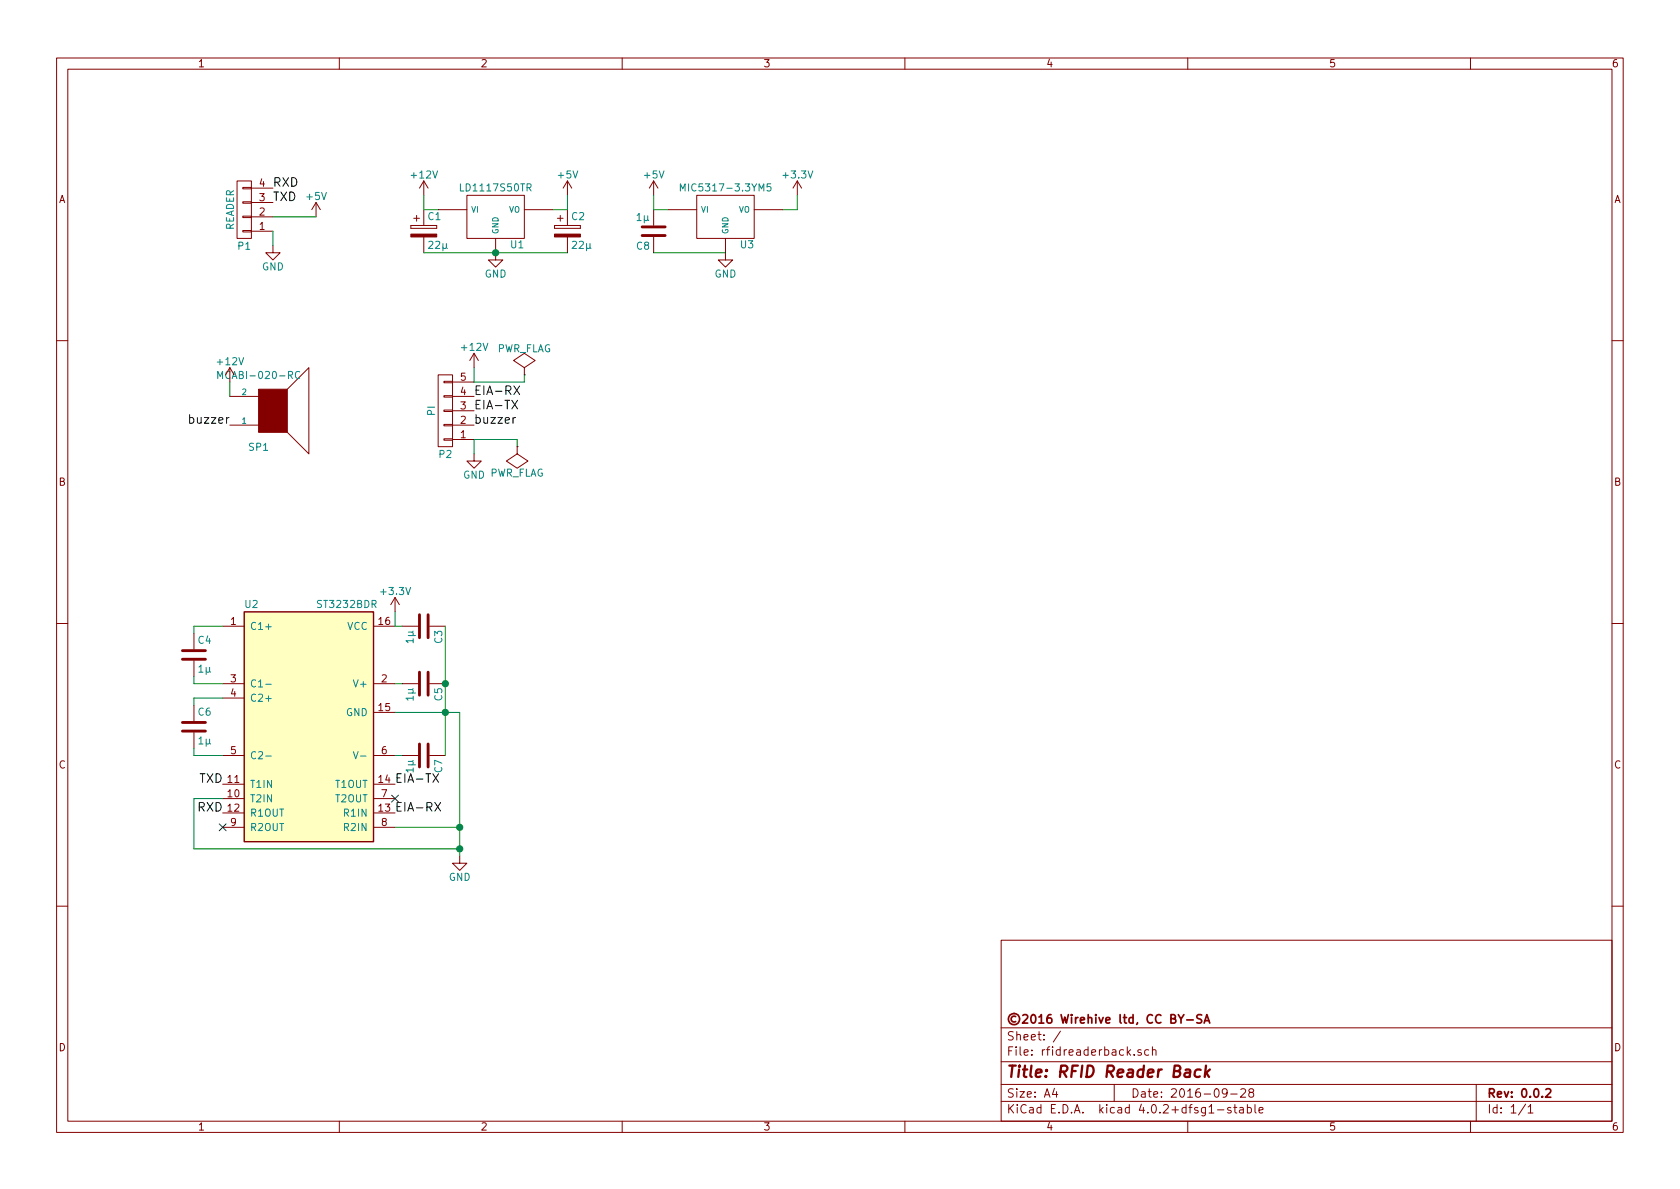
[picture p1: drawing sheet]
EESchema Schematic File Version 2
LIBS:power
LIBS:device
LIBS:transistors
LIBS:conn
LIBS:linear
LIBS:regul
LIBS:74xx
LIBS:cmos4000
LIBS:adc-dac
LIBS:memory
LIBS:xilinx
LIBS:microcontrollers
LIBS:dsp
LIBS:microchip
LIBS:analog_switches
LIBS:motorola
LIBS:texas
LIBS:intel
LIBS:audio
LIBS:interface
LIBS:digital-audio
LIBS:philips
LIBS:display
LIBS:cypress
LIBS:siliconi
LIBS:opto
LIBS:atmel
LIBS:contrib
LIBS:valves
LIBS:rfidreaderback-cache
EELAYER 25 0
EELAYER END
$Descr A4 11693 8268
encoding utf-8
Sheet 1 1
Title "RFID Reader Back"
Date "2016-09-28"
Rev "0.0.2"
Comp "©2016 Wirehive ltd, CC BY-SA "
Comment1 ""
Comment2 ""
Comment3 ""
Comment4 ""
$EndDescr
$Comp
L 7805 U1
U 1 1
P 3450 1500
F 0 "U1" H 3600 1304 50  0000 C CNN
F 1 "LD1117S50TR" H 3450 1700 50  0000 C CNN
F 2 "TO_SOT_Packages_SMD:SOT-223" H 3450 1500 50  0001 C CNN
F 3 "" H 3450 1500 50  0000 C CNN
	1    3450 1500
	1    0    0    -1  
$EndComp
$Comp
L +12V #PWR01
U 1 1
P 3300 2550
F 0 "#PWR01" H 3300 2400 50  0001 C CNN
F 1 "+12V" H 3300 2690 50  0000 C CNN
F 2 "" H 3300 2550 50  0000 C CNN
F 3 "" H 3300 2550 50  0000 C CNN
	1    3300 2550
	1    0    0    -1  
$EndComp
Text Label 1550 5450 2    60   ~ 0
TXD
Text Label 1550 5650 2    60   ~ 0
RXD
$Comp
L CONN_01X05 P2
U 1 1
P 3100 2850
F 0 "P2" H 3100 3150 50  0000 C CNN
F 1 "PI" V 3200 2850 50  0000 C CNN
F 2 "pidoor:3_5mm_terminal_1x05" H 3100 2850 50  0001 C CNN
F 3 "" H 3100 2850 50  0000 C CNN
	1    3100 2850
	-1   0    0    1   
$EndComp
$Comp
L MAX232 U2
U 1 1
P 2150 5050
F 0 "U2" H 1700 5900 50  0000 L CNN
F 1 "ST3232BDR" H 2200 5900 50  0000 L CNN
F 2 "Housings_SOIC:SOIC-16_3.9x9.9mm_Pitch1.27mm" H 2150 5050 50  0001 C CNN
F 3 "" H 2150 5050 50  0000 C CNN
	1    2150 5050
	1    0    0    -1  
$EndComp
$Comp
L C C4
U 1 1
P 1350 4550
F 0 "C4" H 1375 4650 50  0000 L CNN
F 1 "1µ" H 1375 4450 50  0000 L CNN
F 2 "Capacitors_SMD:C_0603" H 1388 4400 50  0001 C CNN
F 3 "" H 1350 4550 50  0000 C CNN
	1    1350 4550
	1    0    0    -1  
$EndComp
$Comp
L C C6
U 1 1
P 1350 5050
F 0 "C6" H 1375 5150 50  0000 L CNN
F 1 "1µ" H 1375 4950 50  0000 L CNN
F 2 "Capacitors_SMD:C_0603" H 1388 4900 50  0001 C CNN
F 3 "" H 1350 5050 50  0000 C CNN
	1    1350 5050
	1    0    0    -1  
$EndComp
$Comp
L C C3
U 1 1
P 2950 4350
F 0 "C3" H 2975 4450 50  0000 L CNN
F 1 "1µ" H 2975 4250 50  0000 L CNN
F 2 "Capacitors_SMD:C_0603" H 2988 4200 50  0001 C CNN
F 3 "" H 2950 4350 50  0000 C CNN
	1    2950 4350
	0    1    1    0   
$EndComp
$Comp
L C C5
U 1 1
P 2950 4750
F 0 "C5" H 2975 4850 50  0000 L CNN
F 1 "1µ" H 2975 4650 50  0000 L CNN
F 2 "Capacitors_SMD:C_0603" H 2988 4600 50  0001 C CNN
F 3 "" H 2950 4750 50  0000 C CNN
	1    2950 4750
	0    1    1    0   
$EndComp
$Comp
L C C7
U 1 1
P 2950 5250
F 0 "C7" H 2975 5350 50  0000 L CNN
F 1 "1µ" H 2975 5150 50  0000 L CNN
F 2 "Capacitors_SMD:C_0603" H 2988 5100 50  0001 C CNN
F 3 "" H 2950 5250 50  0000 C CNN
	1    2950 5250
	0    1    1    0   
$EndComp
NoConn ~ 1550 5750
NoConn ~ 2750 5550
Text Label 2750 5450 0    60   ~ 0
EIA-TX
Text Label 2750 5650 0    60   ~ 0
EIA-RX
Text Label 3300 2850 0    60   ~ 0
EIA-TX
Text Label 3300 2750 0    60   ~ 0
EIA-RX
$Comp
L GND #PWR02
U 1 1
P 3200 5950
F 0 "#PWR02" H 3200 5700 50  0001 C CNN
F 1 "GND" H 3200 5800 50  0000 C CNN
F 2 "" H 3200 5950 50  0000 C CNN
F 3 "" H 3200 5950 50  0000 C CNN
	1    3200 5950
	1    0    0    -1  
$EndComp
$Comp
L +12V #PWR03
U 1 1
P 2950 1350
F 0 "#PWR03" H 2950 1200 50  0001 C CNN
F 1 "+12V" H 2950 1490 50  0000 C CNN
F 2 "" H 2950 1350 50  0000 C CNN
F 3 "" H 2950 1350 50  0000 C CNN
	1    2950 1350
	1    0    0    -1  
$EndComp
$Comp
L SPEAKER SP1
U 1 1
P 1900 2850
F 0 "SP1" H 1800 3100 50  0000 C CNN
F 1 "MCABI-020-RC" H 1800 2600 50  0000 C CNN
F 2 "Buzzers_Beepers:MagneticBuzzer_ProSignal_ABT-410-RC" H 1900 2850 50  0001 C CNN
F 3 "" H 1900 2850 50  0000 C CNN
	1    1900 2850
	1    0    0    1   
$EndComp
$Comp
L +12V #PWR04
U 1 1
P 1600 2650
F 0 "#PWR04" H 1600 2500 50  0001 C CNN
F 1 "+12V" H 1600 2790 50  0000 C CNN
F 2 "" H 1600 2650 50  0000 C CNN
F 3 "" H 1600 2650 50  0000 C CNN
	1    1600 2650
	1    0    0    -1  
$EndComp
Text Label 1600 2950 2    60   ~ 0
buzzer
Text Label 3300 2950 0    60   ~ 0
buzzer
$Comp
L CONN_01X04 P1
U 1 1
P 1700 1450
F 0 "P1" H 1700 1700 50  0000 C CNN
F 1 "READER" V 1800 1450 50  0000 C CNN
F 2 "Socket_Strips:Socket_Strip_Straight_1x04" H 1700 1450 50  0001 C CNN
F 3 "" H 1700 1450 50  0000 C CNN
	1    1700 1450
	-1   0    0    1   
$EndComp
Text Label 1900 1400 0    60   ~ 0
TXD
$Comp
L +5V #PWR05
U 1 1
P 2200 1500
F 0 "#PWR05" H 2200 1350 50  0001 C CNN
F 1 "+5V" H 2200 1640 50  0000 C CNN
F 2 "" H 2200 1500 50  0000 C CNN
F 3 "" H 2200 1500 50  0000 C CNN
	1    2200 1500
	1    0    0    -1  
$EndComp
Text Label 1900 1300 0    60   ~ 0
RXD
$Comp
L +5V #PWR06
U 1 1
P 3950 1350
F 0 "#PWR06" H 3950 1200 50  0001 C CNN
F 1 "+5V" H 3950 1490 50  0000 C CNN
F 2 "" H 3950 1350 50  0000 C CNN
F 3 "" H 3950 1350 50  0000 C CNN
	1    3950 1350
	1    0    0    -1  
$EndComp
$Comp
L PWR_FLAG #FLG07
U 1 1
P 3650 2600
F 0 "#FLG07" H 3650 2695 50  0001 C CNN
F 1 "PWR_FLAG" H 3650 2780 50  0000 C CNN
F 2 "" H 3650 2600 50  0000 C CNN
F 3 "" H 3650 2600 50  0000 C CNN
	1    3650 2600
	1    0    0    -1  
$EndComp
$Comp
L GND #PWR08
U 1 1
P 3300 3150
F 0 "#PWR08" H 3300 2900 50  0001 C CNN
F 1 "GND" H 3300 3000 50  0000 C CNN
F 2 "" H 3300 3150 50  0000 C CNN
F 3 "" H 3300 3150 50  0000 C CNN
	1    3300 3150
	1    0    0    -1  
$EndComp
$Comp
L GND #PWR09
U 1 1
P 1900 1700
F 0 "#PWR09" H 1900 1450 50  0001 C CNN
F 1 "GND" H 1900 1550 50  0000 C CNN
F 2 "" H 1900 1700 50  0000 C CNN
F 3 "" H 1900 1700 50  0000 C CNN
	1    1900 1700
	1    0    0    -1  
$EndComp
$Comp
L GND #PWR010
U 1 1
P 3450 1750
F 0 "#PWR010" H 3450 1500 50  0001 C CNN
F 1 "GND" H 3450 1600 50  0000 C CNN
F 2 "" H 3450 1750 50  0000 C CNN
F 3 "" H 3450 1750 50  0000 C CNN
	1    3450 1750
	1    0    0    -1  
$EndComp
$Comp
L PWR_FLAG #FLG011
U 1 1
P 3600 3100
F 0 "#FLG011" H 3600 3195 50  0001 C CNN
F 1 "PWR_FLAG" H 3600 3280 50  0000 C CNN
F 2 "" H 3600 3100 50  0000 C CNN
F 3 "" H 3600 3100 50  0000 C CNN
	1    3600 3100
	-1   0    0    1   
$EndComp
$Comp
L CP C2
U 1 1
P 3950 1600
F 0 "C2" H 3975 1700 50  0000 L CNN
F 1 "22µ" H 3975 1500 50  0000 L CNN
F 2 "Capacitors_Tantalum_SMD:TantalC_SizeT_EIA-3528" H 3988 1450 50  0001 C CNN
F 3 "" H 3950 1600 50  0000 C CNN
	1    3950 1600
	1    0    0    -1  
$EndComp
$Comp
L CP C1
U 1 1
P 2950 1600
F 0 "C1" H 2975 1700 50  0000 L CNN
F 1 "22µ" H 2975 1500 50  0000 L CNN
F 2 "Capacitors_Tantalum_SMD:TantalC_SizeT_EIA-3528" H 2988 1450 50  0001 C CNN
F 3 "" H 2950 1600 50  0000 C CNN
	1    2950 1600
	1    0    0    -1  
$EndComp
$Comp
L +3.3V #PWR012
U 1 1
P 2750 4250
F 0 "#PWR012" H 2750 4100 50  0001 C CNN
F 1 "+3.3V" H 2750 4390 50  0000 C CNN
F 2 "" H 2750 4250 50  0000 C CNN
F 3 "" H 2750 4250 50  0000 C CNN
	1    2750 4250
	1    0    0    -1  
$EndComp
$Comp
L 7805 U3
U 1 1
P 5050 1500
F 0 "U3" H 5200 1304 50  0000 C CNN
F 1 "MIC5317-3.3YM5" H 5050 1700 50  0000 C CNN
F 2 "TO_SOT_Packages_SMD:SOT-23-5" H 5050 1500 50  0001 C CNN
F 3 "" H 5050 1500 50  0000 C CNN
	1    5050 1500
	1    0    0    -1  
$EndComp
$Comp
L GND #PWR013
U 1 1
P 5050 1750
F 0 "#PWR013" H 5050 1500 50  0001 C CNN
F 1 "GND" H 5050 1600 50  0000 C CNN
F 2 "" H 5050 1750 50  0000 C CNN
F 3 "" H 5050 1750 50  0000 C CNN
	1    5050 1750
	1    0    0    -1  
$EndComp
$Comp
L +3.3V #PWR014
U 1 1
P 5550 1350
F 0 "#PWR014" H 5550 1200 50  0001 C CNN
F 1 "+3.3V" H 5550 1490 50  0000 C CNN
F 2 "" H 5550 1350 50  0000 C CNN
F 3 "" H 5550 1350 50  0000 C CNN
	1    5550 1350
	1    0    0    -1  
$EndComp
$Comp
L C C8
U 1 1
P 4550 1600
F 0 "C8" H 4575 1700 50  0000 L CNN
F 1 "1µ" H 4575 1500 50  0000 L CNN
F 2 "Capacitors_SMD:C_0603" H 4588 1450 50  0001 C CNN
F 3 "" H 4550 1600 50  0000 C CNN
	1    4550 1600
	-1   0    0    1   
$EndComp
$Comp
L +5V #PWR015
U 1 1
P 4550 1350
F 0 "#PWR015" H 4550 1200 50  0001 C CNN
F 1 "+5V" H 4550 1490 50  0000 C CNN
F 2 "" H 4550 1350 50  0000 C CNN
F 3 "" H 4550 1350 50  0000 C CNN
	1    4550 1350
	1    0    0    -1  
$EndComp
Wire Wire Line
	3950 1350 3950 1450
Wire Wire Line
	2950 1450 2950 1350
Connection ~ 3450 1750
Wire Wire Line
	3050 1450 2950 1450
Wire Wire Line
	3950 1450 3850 1450
Wire Wire Line
	2950 1750 3950 1750
Wire Wire Line
	3300 2550 3300 2650
Wire Wire Line
	1550 4350 1350 4350
Wire Wire Line
	1350 4350 1350 4400
Wire Wire Line
	1550 4750 1350 4750
Wire Wire Line
	1350 4750 1350 4700
Wire Wire Line
	1350 4900 1350 4850
Wire Wire Line
	1350 4850 1550 4850
Wire Wire Line
	1550 5250 1350 5250
Wire Wire Line
	1350 5250 1350 5200
Wire Wire Line
	2750 4350 2800 4350
Wire Wire Line
	2800 5250 2750 5250
Wire Wire Line
	2750 4750 2800 4750
Wire Wire Line
	3100 4350 3100 5250
Connection ~ 3100 4950
Wire Wire Line
	2750 4950 3200 4950
Connection ~ 3100 4750
Wire Wire Line
	2750 4250 2750 4350
Wire Wire Line
	3200 4950 3200 5950
Wire Wire Line
	3300 2650 3650 2650
Wire Wire Line
	3650 2650 3650 2600
Wire Wire Line
	1600 2650 1600 2750
Wire Wire Line
	1900 1500 2200 1500
Wire Wire Line
	3300 3050 3300 3150
Wire Wire Line
	1900 1600 1900 1700
Wire Wire Line
	3300 3050 3600 3050
Wire Wire Line
	3600 3050 3600 3100
Wire Wire Line
	5550 1350 5550 1450
Wire Wire Line
	4550 1450 4550 1350
Wire Wire Line
	4650 1450 4550 1450
Wire Wire Line
	5550 1450 5450 1450
Wire Wire Line
	4550 1750 5050 1750
Wire Wire Line
	2750 5750 3200 5750
Connection ~ 3200 5750
Wire Wire Line
	1350 5550 1350 5900
Wire Wire Line
	1350 5900 3200 5900
Connection ~ 3200 5900
Wire Wire Line
	1550 5550 1350 5550
$EndSCHEMATC
